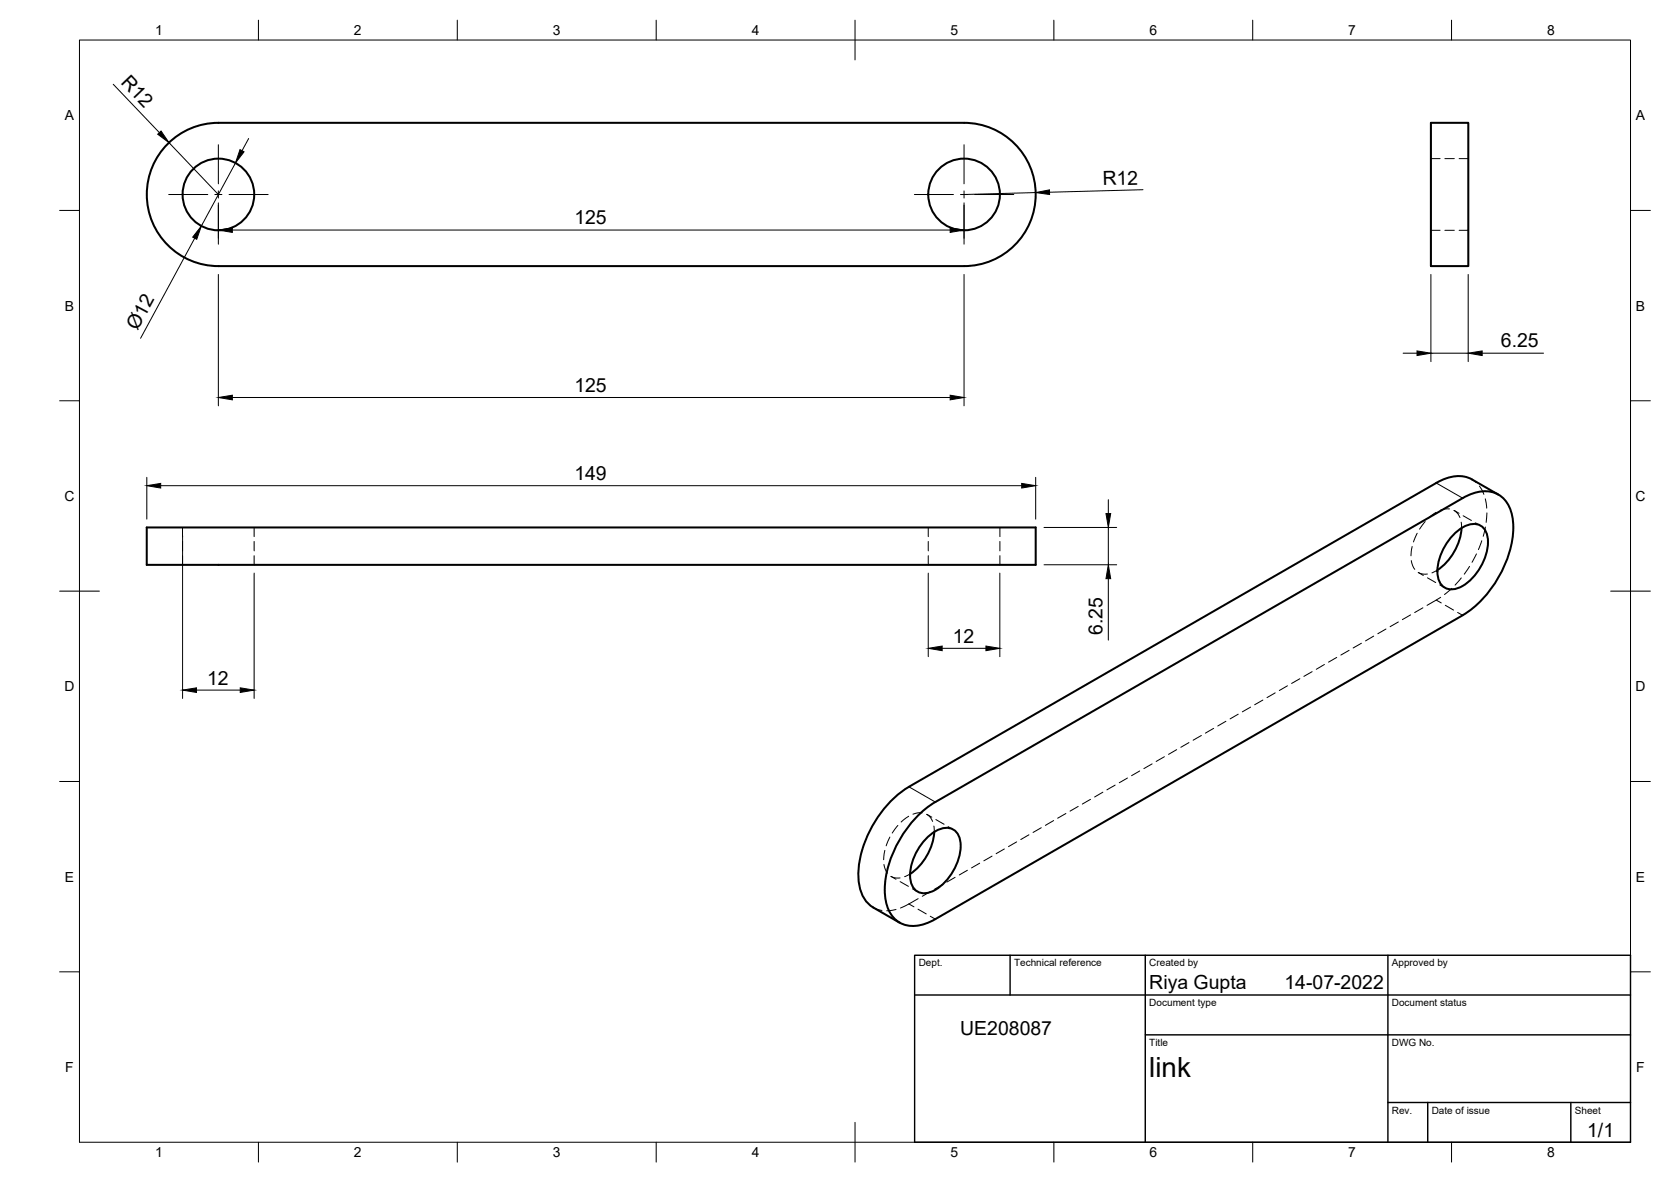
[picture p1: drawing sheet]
<svg xmlns="http://www.w3.org/2000/svg" width="420mm" height="297mm" viewBox="0 0 420 297" stroke-linecap="round" stroke-linejoin="round" font-family="sans-serif">
<!-- layer: Visible -->
<g fill="none" stroke="#000" stroke-width=".51">
<path d="M54.9 30.9h187.5a18 18 0 0 1 18 18 18 18 0 0 1-18 18h-187.5M54.9 30.9a18 18 0 0 0-18 18 18 18 0 0 0 18 18M359.8 30.9h9.4v36h-9.4zM36.9 132.6h223.5v9.4h-223.5zM365.3 134.5a7.6 7.6 0 0 1 6-2.8 3.9 3.9 0 0 1 2.8 4.5 13.8 13.8 0 0 1-7.3 11.5 3.6 3.6 0 0 1-5.3-3.1 13.5 13.5 0 0 1 3.8-10.1zM367.5 132.7a14.2 14.2 0 0 1-6.1 10.6M367.8 125.2l-132.6 76.4M367.8 125.2a9.5 9.5 0 0 1 8.5-1.2 7.8 7.8 0 0 1 4.1 7 27.2 27.2 0 0 1-7.7 19.6 21.9 21.9 0 0 1-4.9 4M376.7 124.3l-6.6-3.8a9 9 0 0 0-9 .9l-132.6 76.3M367.8 154.6l-132.6 76.4a9.5 9.5 0 0 1-8.5 1.1 7.8 7.8 0 0 1-4.2-7 27.2 27.2 0 0 1 7.7-19.5 21.9 21.9 0 0 1 5-4.1M228.5 197.7a27.9 27.9 0 0 0-12.7 23 8.6 8.6 0 0 0 3.8 7.3l6.6 3.9M232.7 210.9a7.6 7.6 0 0 1 6-2.8 3.9 3.9 0 0 1 2.9 4.5 13.8 13.8 0 0 1-7.4 11.5 3.6 3.6 0 0 1-5.3-3.1 13.5 13.5 0 0 1 3.8-10.1z"/>
<path d="M234.9 209.1a14.2 14.2 0 0 1-6.1 10.5"/>
<circle cx="54.9" cy="48.9" r="9"/>
<circle cx="242.4" cy="48.9" r="9"/>
</g>
<!-- layer: Hidden -->
<g fill="none" stroke="#000" stroke-width=".25">
<path d="M359.8 39.9h2.3M363.3 39.9h2.4M366.9 39.9h2.3M359.8 57.9h2.3M363.3 57.9h2.4M366.9 57.9h2.3M45.9 132.6v2.3M45.9 136.1v2.3M45.9 139.6v2.4M63.9 132.6v2.3M63.9 136.1v2.3M63.9 139.6v2.4"/>
<path d="M233.4 132.6v2.3M233.4 136.1v2.3M233.4 139.6v2.4M251.4 132.6v2.3M251.4 136.1v2.3M251.4 139.6v2.4M355.1 137.3l-.3 2.4M356.3 134l-.9 2.2M358.4 131.1l-1.5 1.9M361.1 128.8l-1.9 1.4M364.5 127.9h-1.1l-1.3 .3M365.6 128.3l1 .9 .5 .9"/>
<path d="M365.6 128.3l1.3 .7M367.4 131.2l.1 1.5M367.9 129.6l2.1 1.2M370.1 120.5l1.1 .8M371 131.4l1.3 .7M371.2 139.2l-1.1 2.1M372 122.1l1.1 2.1M372.6 135.9l-.9 2.2M373.5 125.4l.3 2.3M373.5 132.4l-.6 2.4M373.9 128.9l-.2 2.4M345.4 159.9l-2.1 1.2"/>
<path d="M348.5 158.1l-2.1 1.2M351.6 156.3l-2.1 1.2M354.7 154.5l-2.1 1.2M354.9 140.9l.3 1.2 .5 1M356.6 143.9l.8 .3 1.5 .1M356.6 143.9l1.3 .7M357.8 152.7l-2.1 1.2M358.9 145.2l2.1 1.2M361.4 143.3l-1.4 .7M362 147l1.3 .7M362.2 150.1l-3.4 2M365 147.9l-1.8 1.5"/>
<path d="M367.4 145.2l-1.5 1.8M369.5 142.3l-1.3 2M311.3 179.5l-2 1.2M314.5 177.7l-2.1 1.2M317.5 175.9l-2 1.2M320.6 174.1l-2 1.2M323.7 172.3l-2 1.2M326.8 170.6l-2 1.2M329.9 168.8l-2 1.2M333 167l-2 1.2M336.1 165.2l-2 1.2M339.2 163.4l-2.1 1.2"/>
<path d="M342.3 161.7l-2.1 1.1M277.3 199.1l-2.1 1.2M280.4 197.3l-2.1 1.2M283.5 195.5l-2.1 1.2M286.6 193.7l-2.1 1.2M289.7 192l-2.1 1.2M292.8 190.2l-2.1 1.2M295.9 188.4l-2.1 1.2M299 186.6l-2.1 1.2M302.1 184.8l-2.1 1.2M305.2 183l-2.1 1.2M308.3 181.3l-2.1 1.1"/>
<path d="M222.3 217.2l.3 1.3 .5 .9M222.5 213.7l-.3 2.4M223.8 210.4l-1 2.2M225.8 207.4l-1.5 1.9M228.5 205.1l-1.9 1.5M228.8 219.7l-1.3 .6M231.9 204.3h-1.1l-1.2 .3M234.3 205.4l-1.3-.8 .7 .5 .8 1.3M234.8 207.6l.1 1.5M235.3 206l2.1 1.1M238.4 207.7l1.3 .8M243.2 218.7l-2 1.2"/>
<path d="M246.3 216.9l-2 1.2M249.4 215.1l-2 1.2M252.5 213.3l-2 1.2M255.6 211.6l-2 1.2M258.7 209.8l-2 1.2M261.8 208l-2 1.2M264.9 206.2l-2.1 1.2M268 204.4l-2.1 1.2M271.1 202.7l-2.1 1.1M274.2 200.9l-2.1 1.2M219.6 228.1l2.2 .7M224 220.2l.8 .4h1.5"/>
<path d="M224 220.2l1.3 .8M225.3 228.5l-2.4 .4M226.3 221.6l2.1 1.1M229.4 223.4l1.3 .7M230.9 225.8l-4.5 2.4M234 224.1l-2.1 1.1M237.1 222.3l-2.1 1.2M240.2 220.5l-2.1 1.2"/>
</g>
<!-- layer: Visible Narrow -->
<path d="M361.1 121.4l6.7 3.8M228.5 197.7l6.7 3.9" fill="none" stroke="#000" stroke-width=".25"/>
<!-- layer: Hidden Narrow -->
<path d="M361.1 150.8l1.3 .7M363.4 152.1l2.1 1.2M366.5 153.9l1.3 .7M228.5 227.2l1.3 .7M230.8 228.5l2.1 1.2M233.9 230.3l1.3 .7" fill="none" stroke="#000" stroke-width=".25"/>
<!-- layer: Border -->
<g fill="none" stroke="#000" stroke-width=".25">
<path d="M20 10.1h390v276.9h-390zM65 5.1v5M115 5.1v5M165 5.1v5M215 5.1v10M265 5.1v5M315 5.1v5M365 5.1v5M15 52.9h5M410 52.9h5M15 100.7h5M410 100.7h5"/>
<path d="M15 148.6h10M405 148.6h10M15 196.4h5M410 196.4h5M15 244.2h5M410 244.2h5M65 287v5M115 287v5M165 287v5M215 282.1v9.9M265 287v5M315 287v5"/>
<path d="M365 287v5"/>
</g>
<!-- layer: TitleBlock -->
<path d="M230 240.1h180v46.9h-180zM230 250h180M254 240.1v9.9M288 240.1v46.9M349 240.1v46.9M288 260.1h122M349 277.1h61M359 277.1v9.9M395 277.1v9.9" fill="none" stroke="#000" stroke-width=".36"/>
<!-- layer: Dimensions -->
<g fill="none" stroke="#000" stroke-width=".25">
<path d="M28.5 21.2l11.6 12.1M42.5 35.8l12.4 13.1M62.5 34.8l-1.6 3.1M49 59.9l-13.7 25.1M54.9 51v8.9M58.4 57.8h180.5M59.2 41l-8.6 15.8M242.4 51v8.9M260.4 48.4l-18 .5M287.4 47.7l-23.5 .6M54.9 69v33M242.4 69v33"/>
<path d="M359.8 69v21.9M369.2 69v21.9M58.4 99.9h180.5M352.8 88.8h3.5M359.8 88.8h9.4M372.7 88.8h15.4M36.9 120v10.5M260.4 120v10.5M40.4 122.1h216.5M45.9 134.6v40.9M262.5 132.6h18.3M278.7 125.6v3.5"/>
<path d="M278.7 132.6v9.3M63.9 144v31.5M233.4 144v21M251.4 144v21M262.5 141.9h18.3M278.7 145.4v15.5M49.4 173.4h11M236.9 162.9h11"/>
</g>
<g fill="#000" stroke="#000" stroke-width=".25">
<path d="M39.6 33.7l.9-.8 2 2.9zM60.3 37.6l1.1 .5-2.2 2.9zM50.6 56.8l-1.1 3.3-1-.5zM54.9 57.8l3.5-.6v1.2zM238.9 57.2l3.5 .6-3.5 .6zM260.4 48.4l3.5-.7v1.2zM54.9 99.9l3.5-.6v1.2zM238.9 99.3l3.5 .6-3.5 .6zM356.3 88.2l3.5 .6-3.5 .6zM369.2 88.8l3.5-.6v1.2zM36.9 122.1l3.5-.6v1.1zM256.9 121.5l3.5 .6-3.5 .5z"/>
<path d="M278.1 129.1h1.2l-.6 3.5zM278.7 141.9l.6 3.5h-1.2zM45.9 173.4l3.5-.5v1.1zM60.4 172.9l3.5 .5-3.5 .6zM233.4 162.9l3.5-.5v1.1zM247.9 162.4l3.5 .5-3.5 .6z"/>
</g>
<!-- layer: Center Lines -->
<path d="M54.9 36.4v9.8M242.4 36.4v9.8M42.4 48.9h9.8M54 48.9h1.8M54.9 48v1.8M54.9 51.5v9.9M57.6 48.9h9.8M229.9 48.9h9.8M241.5 48.9h1.8M242.4 48v1.8M242.4 51.5v9.9M245.1 48.9h9.8" fill="none" stroke="#000" stroke-width=".25"/>
<text font-size="7" x="289" y="270.6">link</text>
<g font-size="4.9">
<text x="30.2" y="20.9" transform="rotate(46 30.2 20.9)">R12</text>
<text x="277.3" y="46.6" transform="rotate(-1 277.3 46.6)">R12</text>
<text x="144.4" y="56.4">125</text>
<text x="34.6" y="83.2" transform="rotate(-62 34.6 83.2)">Ø12</text>
<text x="377.4" y="87.3">6.25</text>
<text x="144.4" y="98.4">125</text>
<text x="144.4" y="120.6">149</text>
<text x="239.5" y="161.5">12</text>
<text x="277.2" y="159.6" transform="rotate(-90 277.2 159.6)">6.25</text>
<text x="52" y="172">12</text>
<text x="289" y="248.5">Riya Gupta</text>
<text x="323" y="248.5">14-07-2022</text>
<text x="241.4" y="260.2">UE208087</text>
<text x="399.1" y="285.7">1/1</text>
</g>
<g font-size="3.5">
<text x="39" y="8.8">1</text>
<text x="89" y="8.8">2</text>
<text x="139" y="8.8">3</text>
<text x="189" y="8.8">4</text>
<text x="239" y="8.8">5</text>
<text x="289" y="8.8">6</text>
<text x="339" y="8.8">7</text>
<text x="389" y="8.8">8</text>
<text x="16.3" y="30.2">A</text>
<text x="411.3" y="30.2">A</text>
<text x="16.3" y="78">B</text>
<text x="411.3" y="78">B</text>
<text x="16.2" y="125.9">C</text>
<text x="411.2" y="125.9">C</text>
<text x="16.2" y="173.7">D</text>
<text x="411.2" y="173.7">D</text>
<text x="16.3" y="221.6">E</text>
<text x="411.3" y="221.6">E</text>
<text x="16.4" y="269.4">F</text>
<text x="411.4" y="269.4">F</text>
<text x="39" y="290.8">1</text>
<text x="89" y="290.8">2</text>
<text x="139" y="290.8">3</text>
<text x="189" y="290.8">4</text>
<text x="239" y="290.8">5</text>
<text x="289" y="290.8">6</text>
<text x="339" y="290.8">7</text>
<text x="389" y="290.8">8</text>
</g>
<g font-size="2.5">
<text x="231" y="242.9">Dept.</text>
<text x="255" y="242.9">Technical reference</text>
<text x="289" y="242.9">Created by</text>
<text x="350" y="242.9">Approved by</text>
<text x="289" y="252.8">Document type</text>
<text x="350" y="252.8">Document status</text>
<text x="289" y="262.9">Title</text>
<text x="350" y="262.9">DWG No.</text>
<text x="350" y="279.9">Rev.</text>
<text x="360" y="279.9">Date of issue</text>
<text x="396" y="279.9">Sheet</text>
</g>
</svg>
